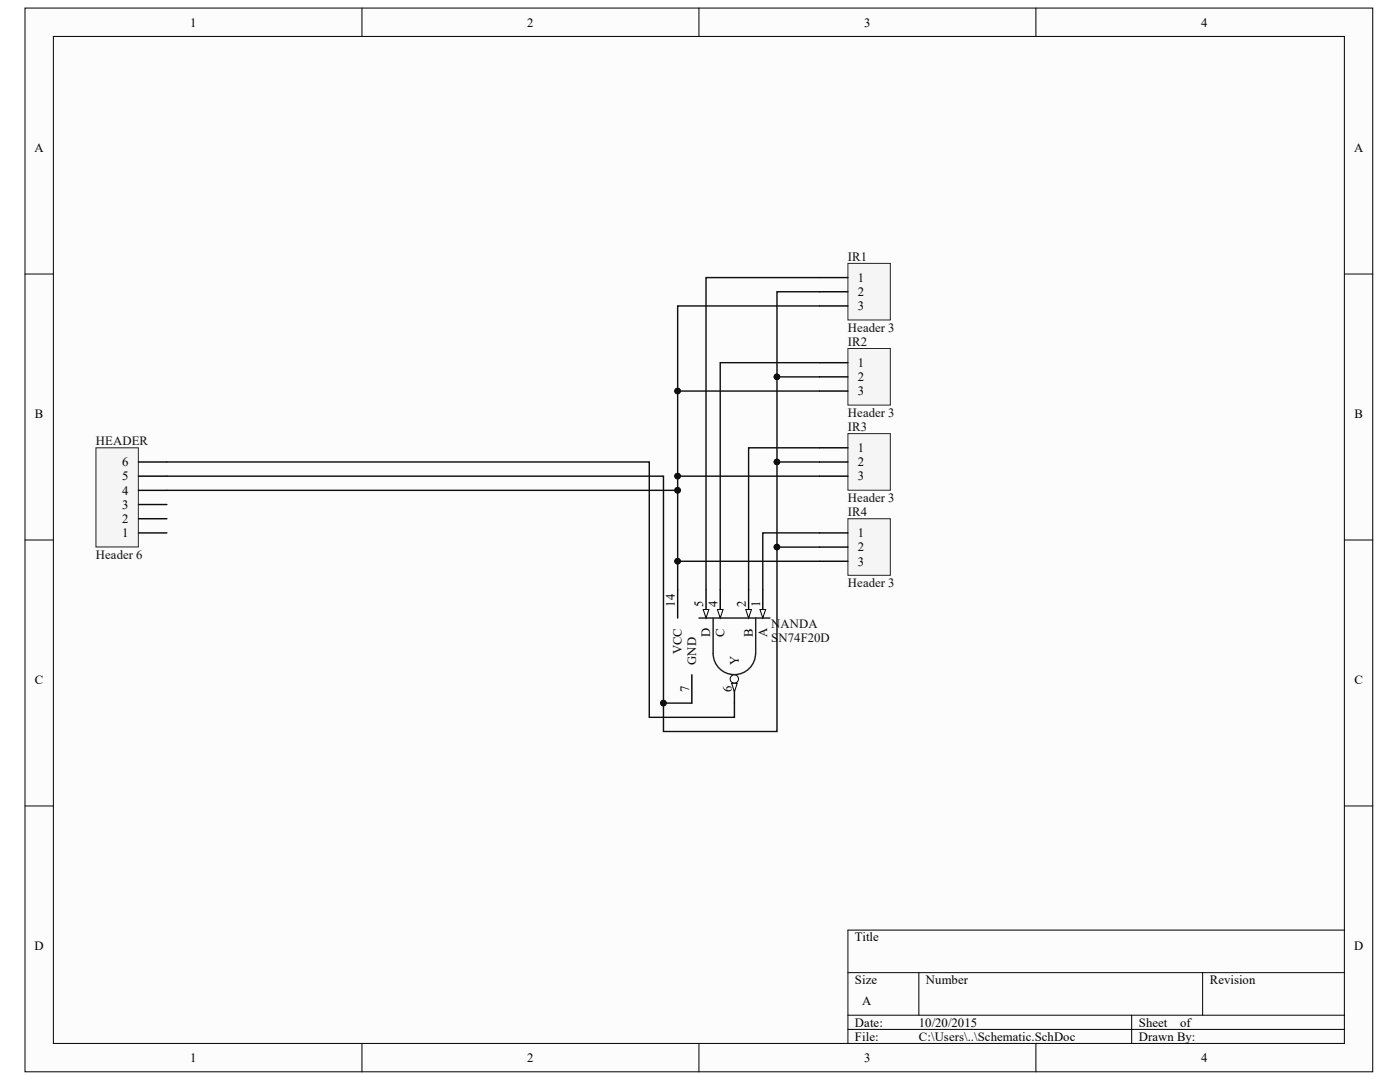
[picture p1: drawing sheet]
<svg xmlns="http://www.w3.org/2000/svg" width="279mm" height="216mm" viewBox="0 0 279 216" stroke-linecap="round" stroke-linejoin="round" font-family="sans-serif">
<g fill="#fcfcfc" stroke="#000" stroke-width=".2">
<path d="M5 1.6h269v212.3h-269z"/>
<path d="M10.7 7.3h257.6v200.9h-257.6z"/>
</g>
<g fill="none" stroke="#000" stroke-width=".2">
<path d="M72.2 1.6v5.7M139.5 1.6v5.7M206.7 1.6v5.7M5 54.7h5.7M268.3 54.7h5.7M5 107.8h5.7M268.3 107.8h5.7M5 160.8h5.7M268.3 160.8h5.7M169.2 194.1h99.1M183.4 194.1v8.5M240 194.1v8.5"/>
<path d="M268.3 185.6h-99.1v22.6M72.2 208.2v5.7M139.5 208.2v5.7M169.2 202.6h99.1M169.2 205.4h99.1M206.7 208.2v5.7M225.9 202.6v5.6"/>
</g>
<path d="M135.2 117.7v5.6M152.2 117.7v5.6M138.1 134.6v5.7" fill="none" stroke="#000" stroke-width=".28"/>
<path d="M151.7 121.6h1.1l-.6 1.7z" fill="#fcfcfc"/>
<path d="M151.7 121.6h1.1l-.6 1.7z" fill="none" stroke="#000" stroke-width=".2"/>
<path d="M149.4 117.7v5.6" fill="none" stroke="#000" stroke-width=".28"/>
<path d="M148.8 121.6h1.2l-.6 1.7z" fill="#fcfcfc"/>
<path d="M148.8 121.6h1.2l-.6 1.7z" fill="none" stroke="#000" stroke-width=".2"/>
<path d="M143.7 117.7v5.6" fill="none" stroke="#000" stroke-width=".28"/>
<path d="M143.2 121.6h1.1l-.6 1.7z" fill="#fcfcfc"/>
<path d="M143.2 121.6h1.1l-.6 1.7z" fill="none" stroke="#000" stroke-width=".2"/>
<path d="M140.9 117.7v5.6" fill="none" stroke="#000" stroke-width=".28"/>
<path d="M140.3 121.6h1.2l-.6 1.7z" fill="#fcfcfc"/>
<path d="M140.3 121.6h1.2l-.6 1.7z" fill="none" stroke="#000" stroke-width=".2"/>
<path d="M146.6 134.6v5.7" fill="none" stroke="#000" stroke-width=".28"/>
<circle cx="146.6" cy="135.5" r=".84" fill="#fcfcfc" stroke="#000" stroke-width=".2"/>
<path d="M146 136.3h1.1l-.5 1.7z" fill="#fcfcfc"/>
<path d="M146 136.3h1.1l-.5 1.7z" fill="none" stroke="#000" stroke-width=".2"/>
<path d="M139.5 123.3h14.1M142.3 123.3v7.1a4.2 4.2 0 0 0 4.3 4.2 4.2 4.2 0 0 0 4.2-4.2M150.8 123.3v7.1" fill="none" stroke="#1c1c1c" stroke-width=".28"/>
<path d="M19.1 89.4h8.5v19.7h-8.5z" fill="#f5f5f5" stroke="#262626" stroke-width=".2"/>
<path d="M27.6 97.8h5.7M27.6 95h5.7M27.6 92.2h5.7M27.6 106.3h5.7M27.6 103.5h5.7M27.6 100.7h5.7" fill="none" stroke="#000" stroke-width=".28"/>
<path d="M169.2 52.6h8.5v11.3h-8.5z" fill="#f5f5f5" stroke="#262626" stroke-width=".2"/>
<path d="M163.6 55.4h5.6M163.6 58.2h5.6M163.6 61h5.6" fill="none" stroke="#000" stroke-width=".28"/>
<path d="M169.2 69.5h8.5v11.3h-8.5z" fill="#f5f5f5" stroke="#262626" stroke-width=".2"/>
<path d="M163.6 72.4h5.6M163.6 75.2h5.6M163.6 78h5.6" fill="none" stroke="#000" stroke-width=".28"/>
<path d="M169.2 86.5h8.5v11.3h-8.5z" fill="#f5f5f5" stroke="#262626" stroke-width=".2"/>
<path d="M163.6 89.4h5.6M163.6 92.2h5.6M163.6 95h5.6" fill="none" stroke="#000" stroke-width=".28"/>
<path d="M169.2 103.5h8.5v11.3h-8.5z" fill="#f5f5f5" stroke="#262626" stroke-width=".2"/>
<path d="M163.6 106.3h5.6M163.6 109.2h5.6M163.6 112h5.6" fill="none" stroke="#000" stroke-width=".28"/>
<g fill="none" stroke="#0e0e0e" stroke-width=".28">
<path d="M163.6 55.4h-22.7v62.3M163.6 58.2h-8.5v17M135.2 78h28.4M163.6 72.4h-19.9v45.3M163.6 75.2h-8.5v17M163.6 61h-28.4v36.8M33.3 95h99.1v45.3h5.7M33.3 92.2h96.3v50.9h17v-2.8M33.3 97.8h101.9v19.9M135.2 95h28.4M163.6 89.4h-14.2v28.3M163.6 92.2h-8.5v17"/>
<path d="M135.2 112h28.4M163.6 106.3h-11.4v11.4M163.6 109.2h-8.5v36.8h-22.7v-5.7"/>
</g>
<g fill="#0e0e0e" stroke="#0e0e0e" stroke-width=".2">
<circle cx="132.4" cy="140.3" r=".55"/>
<circle cx="155" cy="109.2" r=".55"/>
<circle cx="155" cy="92.2" r=".55"/>
<circle cx="155" cy="75.2" r=".55"/>
<circle cx="135.2" cy="78" r=".55"/>
<circle cx="135.2" cy="95" r=".55"/>
<circle cx="135.2" cy="97.8" r=".55"/>
<circle cx="135.2" cy="112" r=".55"/>
</g>
<g font-size="2.5">
<text x="38" y="5.3">1</text>
<text x="105.2" y="5.3">2</text>
<text x="172.5" y="5.3">3</text>
<text x="239.7" y="5.3">4</text>
<text x="6.9" y="30.4">A</text>
<text x="270.2" y="30.4">A</text>
<text x="171.2" y="56.2">1</text>
<text x="171.2" y="59.1">2</text>
<text x="171.2" y="61.9">3</text>
<text x="171.2" y="73.2">1</text>
<text x="171.2" y="76.1">2</text>
<text x="7" y="83.5">B</text>
<text x="171.2" y="78.9">3</text>
<text x="270.3" y="83.5">B</text>
<text x="24.4" y="95.9">5</text>
<text x="24.4" y="93">6</text>
<text x="171.2" y="90.2">1</text>
<text x="171.2" y="93">2</text>
<text x="171.2" y="95.9">3</text>
<text x="24.4" y="101.5">3</text>
<text x="24.4" y="98.7">4</text>
<text x="24.4" y="107.2">1</text>
<text x="24.4" y="104.4">2</text>
<text x="171.2" y="107.2">1</text>
<text x="171.2" y="110">2</text>
<text x="171.2" y="112.9">3</text>
<text x="134.7" y="121.1" transform="rotate(-90 134.7 121.1)">14</text>
<text x="140.4" y="121.1" transform="rotate(-90 140.4 121.1)">5</text>
<text x="143.2" y="121.1" transform="rotate(-90 143.2 121.1)">4</text>
<text x="148.9" y="121.1" transform="rotate(-90 148.9 121.1)">2</text>
<text x="151.7" y="121.1" transform="rotate(-90 151.7 121.1)">1</text>
<text x="136.1" y="130.6" transform="rotate(-90 136.1 130.6)">VCC</text>
<text x="141.8" y="127.1" transform="rotate(-90 141.8 127.1)">D</text>
<text x="144.6" y="127" transform="rotate(-90 144.6 127)">C</text>
<text x="150.3" y="127" transform="rotate(-90 150.3 127)">B</text>
<text x="153.1" y="127.1" transform="rotate(-90 153.1 127.1)">A</text>
<text x="7" y="136.6">C</text>
<text x="138.9" y="132.7" transform="rotate(-90 138.9 132.7)">GND</text>
<text x="147.4" y="132.7" transform="rotate(-90 147.4 132.7)">Y</text>
<text x="270.3" y="136.6">C</text>
<text x="137.5" y="138.2" transform="rotate(-90 137.5 138.2)">7</text>
<text x="146" y="138.2" transform="rotate(-90 146 138.2)">6</text>
<text x="6.9" y="189.6">D</text>
<text x="170.6" y="187.9">Title</text>
<text x="270.2" y="189.6">D</text>
<text x="170.6" y="196.4">Size</text>
<text x="184.8" y="196.4">Number</text>
<text x="241.4" y="196.4">Revision</text>
<text x="172.1" y="200.6">A</text>
<text x="170.6" y="204.9">Date:</text>
<text x="170.6" y="207.7">File:</text>
<text x="183.4" y="204.9">10/20/2015</text>
<text x="183.4" y="207.7">C:\Users\..\Schematic.SchDoc</text>
<text x="227.3" y="204.9">Sheet</text>
<text x="227.3" y="207.7">Drawn By:</text>
<text x="235.5" y="204.9">of</text>
<text x="38" y="211.9">1</text>
<text x="105.2" y="211.9">2</text>
<text x="172.5" y="211.9">3</text>
<text x="239.7" y="211.9">4</text>
</g>
<g font-size="2.5" fill="#0e0e0e">
<text x="169.2" y="52">IR1</text>
<text x="169.2" y="66.2">Header 3</text>
<text x="169.2" y="69">IR2</text>
<text x="169.2" y="83.1">Header 3</text>
<text x="19.2" y="88.8">HEADER</text>
<text x="169.2" y="86">IR3</text>
<text x="169.2" y="100.1">Header 3</text>
<text x="169.2" y="103">IR4</text>
<text x="19.2" y="111.5">Header 6</text>
<text x="169.2" y="117.1">Header 3</text>
<text x="153.9" y="125.3">N</text>
<text x="155.8" y="125.3">ANDA</text>
<text x="153.9" y="128.2">S</text>
<text x="155.4" y="128.2">N74F20D</text>
</g>
</svg>
